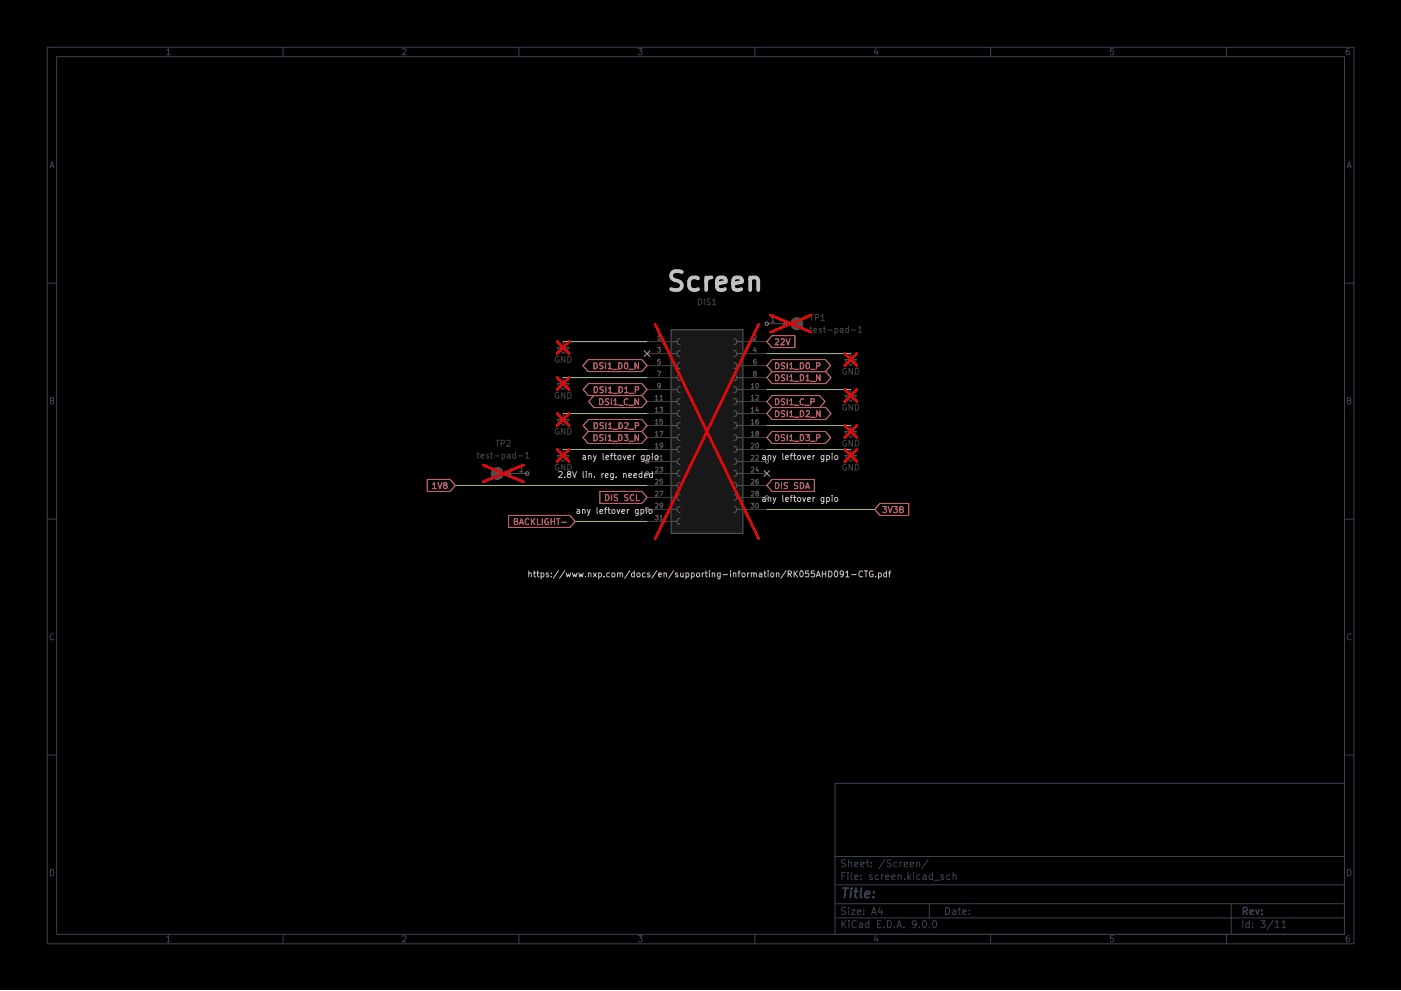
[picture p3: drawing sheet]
(kicad_sch
 (version 20250114)
 (generator "eeschema")
 (generator_version "9.0")
 (paper "A4")
 (lib_symbols
  (symbol "GND_1"
   (power)
   (pin_names
    (offset 0)) (exclude_from_sim no) (in_bom yes) (on_board yes)
   (property "Reference" "#PWR" (at 0 -6.35 0) (effects (font (size 1.27 1.27)) (hide yes)))
   (property "Value" "GND" (at 0 -3.81 0) (effects (font (size 1.27 1.27))))
   (property "Footprint" "" (at 0 0 0) (effects (font (size 1.27 1.27)) (hide yes)))
   (property "Datasheet" "" (at 0 0 0) (effects (font (size 1.27 1.27)) (hide yes)))
   (property "Description" "Power symbol creates a global label with name \"GND\" , ground" (at 0 0 0) (effects (font (size 1.27 1.27)) (hide yes)))
   (symbol "GND_1_0_1"
    (polyline (pts (xy 0 0) (xy 0 -1.27) (xy 1.27 -1.27) (xy 0 -2.54) (xy -1.27 -1.27) (xy 0 -1.27)) (stroke (width 0) (type default)) (fill (type none))))
   (symbol "GND_1_1_1"
    (pin power_in line (at 0 0 270) (length 0) (hide yes) (name "GND" (effects (font (size 1.27 1.27)))) (number "1" (effects (font (size 1.27 1.27))))))
   (embedded_fonts no))
  (symbol "GND_2"
   (power)
   (pin_names
    (offset 0)) (exclude_from_sim no) (in_bom yes) (on_board yes)
   (property "Reference" "#PWR" (at 0 -6.35 0) (effects (font (size 1.27 1.27)) (hide yes)))
   (property "Value" "GND" (at 0 -3.81 0) (effects (font (size 1.27 1.27))))
   (property "Footprint" "" (at 0 0 0) (effects (font (size 1.27 1.27)) (hide yes)))
   (property "Datasheet" "" (at 0 0 0) (effects (font (size 1.27 1.27)) (hide yes)))
   (property "Description" "Power symbol creates a global label with name \"GND\" , ground" (at 0 0 0) (effects (font (size 1.27 1.27)) (hide yes)))
   (symbol "GND_2_0_1"
    (polyline (pts (xy 0 0) (xy 0 -1.27) (xy 1.27 -1.27) (xy 0 -2.54) (xy -1.27 -1.27) (xy 0 -1.27)) (stroke (width 0) (type default)) (fill (type none))))
   (symbol "GND_2_1_1"
    (pin power_in line (at 0 0 270) (length 0) (hide yes) (name "GND" (effects (font (size 1.27 1.27)))) (number "1" (effects (font (size 1.27 1.27))))))
   (embedded_fonts no))
  (symbol "GND_3"
   (power)
   (pin_names
    (offset 0)) (exclude_from_sim no) (in_bom yes) (on_board yes)
   (property "Reference" "#PWR" (at 0 -6.35 0) (effects (font (size 1.27 1.27)) (hide yes)))
   (property "Value" "GND" (at 0 -3.81 0) (effects (font (size 1.27 1.27))))
   (property "Footprint" "" (at 0 0 0) (effects (font (size 1.27 1.27)) (hide yes)))
   (property "Datasheet" "" (at 0 0 0) (effects (font (size 1.27 1.27)) (hide yes)))
   (property "Description" "Power symbol creates a global label with name \"GND\" , ground" (at 0 0 0) (effects (font (size 1.27 1.27)) (hide yes)))
   (symbol "GND_3_0_1"
    (polyline (pts (xy 0 0) (xy 0 -1.27) (xy 1.27 -1.27) (xy 0 -2.54) (xy -1.27 -1.27) (xy 0 -1.27)) (stroke (width 0) (type default)) (fill (type none))))
   (symbol "GND_3_1_1"
    (pin power_in line (at 0 0 270) (length 0) (hide yes) (name "GND" (effects (font (size 1.27 1.27)))) (number "1" (effects (font (size 1.27 1.27))))))
   (embedded_fonts no))
  (symbol "GND_4"
   (power)
   (pin_names
    (offset 0)) (exclude_from_sim no) (in_bom yes) (on_board yes)
   (property "Reference" "#PWR" (at 0 -6.35 0) (effects (font (size 1.27 1.27)) (hide yes)))
   (property "Value" "GND" (at 0 -3.81 0) (effects (font (size 1.27 1.27))))
   (property "Footprint" "" (at 0 0 0) (effects (font (size 1.27 1.27)) (hide yes)))
   (property "Datasheet" "" (at 0 0 0) (effects (font (size 1.27 1.27)) (hide yes)))
   (property "Description" "Power symbol creates a global label with name \"GND\" , ground" (at 0 0 0) (effects (font (size 1.27 1.27)) (hide yes)))
   (symbol "GND_4_0_1"
    (polyline (pts (xy 0 0) (xy 0 -1.27) (xy 1.27 -1.27) (xy 0 -2.54) (xy -1.27 -1.27) (xy 0 -1.27)) (stroke (width 0) (type default)) (fill (type none))))
   (symbol "GND_4_1_1"
    (pin power_in line (at 0 0 270) (length 0) (hide yes) (name "GND" (effects (font (size 1.27 1.27)))) (number "1" (effects (font (size 1.27 1.27))))))
   (embedded_fonts no))
  (symbol "GND_5"
   (power)
   (pin_names
    (offset 0)) (exclude_from_sim no) (in_bom yes) (on_board yes)
   (property "Reference" "#PWR" (at 0 -6.35 0) (effects (font (size 1.27 1.27)) (hide yes)))
   (property "Value" "GND" (at 0 -3.81 0) (effects (font (size 1.27 1.27))))
   (property "Footprint" "" (at 0 0 0) (effects (font (size 1.27 1.27)) (hide yes)))
   (property "Datasheet" "" (at 0 0 0) (effects (font (size 1.27 1.27)) (hide yes)))
   (property "Description" "Power symbol creates a global label with name \"GND\" , ground" (at 0 0 0) (effects (font (size 1.27 1.27)) (hide yes)))
   (symbol "GND_5_0_1"
    (polyline (pts (xy 0 0) (xy 0 -1.27) (xy 1.27 -1.27) (xy 0 -2.54) (xy -1.27 -1.27) (xy 0 -1.27)) (stroke (width 0) (type default)) (fill (type none))))
   (symbol "GND_5_1_1"
    (pin power_in line (at 0 0 270) (length 0) (hide yes) (name "GND" (effects (font (size 1.27 1.27)))) (number "1" (effects (font (size 1.27 1.27))))))
   (embedded_fonts no))
  (symbol "GND_7"
   (power)
   (pin_names
    (offset 0)) (exclude_from_sim no) (in_bom yes) (on_board yes)
   (property "Reference" "#PWR" (at 0 -6.35 0) (effects (font (size 1.27 1.27)) (hide yes)))
   (property "Value" "GND" (at 0 -3.81 0) (effects (font (size 1.27 1.27))))
   (property "Footprint" "" (at 0 0 0) (effects (font (size 1.27 1.27)) (hide yes)))
   (property "Datasheet" "" (at 0 0 0) (effects (font (size 1.27 1.27)) (hide yes)))
   (property "Description" "Power symbol creates a global label with name \"GND\" , ground" (at 0 0 0) (effects (font (size 1.27 1.27)) (hide yes)))
   (symbol "GND_7_0_1"
    (polyline (pts (xy 0 0) (xy 0 -1.27) (xy 1.27 -1.27) (xy 0 -2.54) (xy -1.27 -1.27) (xy 0 -1.27)) (stroke (width 0) (type default)) (fill (type none))))
   (symbol "GND_7_1_1"
    (pin power_in line (at 0 0 270) (length 0) (hide yes) (name "GND" (effects (font (size 1.27 1.27)))) (number "1" (effects (font (size 1.27 1.27))))))
   (embedded_fonts no))
  (symbol "GND_8"
   (power)
   (pin_names
    (offset 0)) (exclude_from_sim no) (in_bom yes) (on_board yes)
   (property "Reference" "#PWR" (at 0 -6.35 0) (effects (font (size 1.27 1.27)) (hide yes)))
   (property "Value" "GND" (at 0 -3.81 0) (effects (font (size 1.27 1.27))))
   (property "Footprint" "" (at 0 0 0) (effects (font (size 1.27 1.27)) (hide yes)))
   (property "Datasheet" "" (at 0 0 0) (effects (font (size 1.27 1.27)) (hide yes)))
   (property "Description" "Power symbol creates a global label with name \"GND\" , ground" (at 0 0 0) (effects (font (size 1.27 1.27)) (hide yes)))
   (symbol "GND_8_0_1"
    (polyline (pts (xy 0 0) (xy 0 -1.27) (xy 1.27 -1.27) (xy 0 -2.54) (xy -1.27 -1.27) (xy 0 -1.27)) (stroke (width 0) (type default)) (fill (type none))))
   (symbol "GND_8_1_1"
    (pin power_in line (at 0 0 270) (length 0) (hide yes) (name "GND" (effects (font (size 1.27 1.27)))) (number "1" (effects (font (size 1.27 1.27))))))
   (embedded_fonts no))
  (symbol "SPIRIT-components:FH72-31S-0.3SHW"
   (pin_names
    (offset 1.016) (hide yes)) (exclude_from_sim no) (in_bom yes) (on_board yes)
   (property "Reference" "J" (at -7.62 21.59 0) (effects (font (size 1.27 1.27)) (justify left bottom)))
   (property "Value" "FH72-31S-0.3SHW" (at -7.62 -25.4 0) (effects (font (size 1.27 1.27)) (justify left bottom)))
   (property "Footprint" "SPIRIT-footprints:HRS_FH72-31S-0.3SHW" (at 0 0 0) (effects (font (size 1.27 1.27)) (justify bottom) (hide yes)))
   (property "Datasheet" "" (at 0 0 0) (effects (font (size 1.27 1.27)) (hide yes)))
   (property "Description" "" (at 0 0 0) (effects (font (size 1.27 1.27)) (hide yes)))
   (property "MF" "Hirose Electric Co Ltd" (at 0 0 0) (effects (font (size 1.27 1.27)) (justify bottom) (hide yes)))
   (property "MAXIMUM_PACKAGE_HEIGHT" "3.04 mm" (at 0 0 0) (effects (font (size 1.27 1.27)) (justify bottom) (hide yes)))
   (property "Package" "None" (at 0 0 0) (effects (font (size 1.27 1.27)) (justify bottom) (hide yes)))
   (property "Price" "None" (at 0 0 0) (effects (font (size 1.27 1.27)) (justify bottom) (hide yes)))
   (property "Check_prices" "https://www.snapeda.com/parts/FH72-31S-0.3SHW/Hirose/view-part/?ref=eda" (at 0 0 0) (effects (font (size 1.27 1.27)) (justify bottom) (hide yes)))
   (property "STANDARD" "Manufacturer Recommendations" (at 0 0 0) (effects (font (size 1.27 1.27)) (justify bottom) (hide yes)))
   (property "PARTREV" "20201105" (at 0 0 0) (effects (font (size 1.27 1.27)) (justify bottom) (hide yes)))
   (property "SnapEDA_Link" "https://www.snapeda.com/parts/FH72-31S-0.3SHW/Hirose/view-part/?ref=snap" (at 0 0 0) (effects (font (size 1.27 1.27)) (justify bottom) (hide yes)))
   (property "MP" "FH72-31S-0.3SHW" (at 0 0 0) (effects (font (size 1.27 1.27)) (justify bottom) (hide yes)))
   (property "Description_1" "\n31 Position FPC Connector Contacts, Top 0.012 (0.30mm) Surface Mount, Right Angle\n" (at 0 0 0) (effects (font (size 1.27 1.27)) (justify bottom) (hide yes)))
   (property "Availability" "In Stock" (at 0 0 0) (effects (font (size 1.27 1.27)) (justify bottom) (hide yes)))
   (property "MANUFACTURER" "Hirose" (at 0 0 0) (effects (font (size 1.27 1.27)) (justify bottom) (hide yes)))
   (symbol "FH72-31S-0.3SHW_0_0"
    (polyline (pts (xy -7.62 17.78) (xy -6.35 17.78)) (stroke (width 0.254) (type default)) (fill (type none)))
    (polyline (pts (xy -7.62 15.24) (xy -6.35 15.24)) (stroke (width 0.254) (type default)) (fill (type none)))
    (polyline (pts (xy -7.62 12.7) (xy -6.35 12.7)) (stroke (width 0.254) (type default)) (fill (type none)))
    (polyline (pts (xy -7.62 10.16) (xy -6.35 10.16)) (stroke (width 0.254) (type default)) (fill (type none)))
    (polyline (pts (xy -7.62 7.62) (xy -6.35 7.62)) (stroke (width 0.254) (type default)) (fill (type none)))
    (polyline (pts (xy -7.62 5.08) (xy -6.35 5.08)) (stroke (width 0.254) (type default)) (fill (type none)))
    (polyline (pts (xy -7.62 2.54) (xy -6.35 2.54)) (stroke (width 0.254) (type default)) (fill (type none)))
    (polyline (pts (xy -7.62 0) (xy -6.35 0)) (stroke (width 0.254) (type default)) (fill (type none)))
    (polyline (pts (xy -7.62 -2.54) (xy -6.35 -2.54)) (stroke (width 0.254) (type default)) (fill (type none)))
    (polyline (pts (xy -7.62 -5.08) (xy -6.35 -5.08)) (stroke (width 0.254) (type default)) (fill (type none)))
    (polyline (pts (xy -7.62 -7.62) (xy -6.35 -7.62)) (stroke (width 0.254) (type default)) (fill (type none)))
    (polyline (pts (xy -7.62 -10.16) (xy -6.35 -10.16)) (stroke (width 0.254) (type default)) (fill (type none)))
    (polyline (pts (xy -7.62 -12.7) (xy -6.35 -12.7)) (stroke (width 0.254) (type default)) (fill (type none)))
    (polyline (pts (xy -7.62 -15.24) (xy -6.35 -15.24)) (stroke (width 0.254) (type default)) (fill (type none)))
    (polyline (pts (xy -7.62 -17.78) (xy -6.35 -17.78)) (stroke (width 0.254) (type default)) (fill (type none)))
    (polyline (pts (xy -7.62 -20.32) (xy -6.35 -20.32)) (stroke (width 0.254) (type default)) (fill (type none)))
    (rectangle (start -7.62 -22.86) (end 7.62 20.32) (stroke (width 0.254) (type default)) (fill (type background)))
    (arc (start -5.715 17.145) (mid -6.3472 17.78) (end -5.715 18.415) (stroke (width 0.254) (type default)) (fill (type none)))
    (arc (start -5.715 14.605) (mid -6.3472 15.24) (end -5.715 15.875) (stroke (width 0.254) (type default)) (fill (type none)))
    (arc (start -5.715 12.065) (mid -6.3472 12.7) (end -5.715 13.335) (stroke (width 0.254) (type default)) (fill (type none)))
    (arc (start -5.715 9.525) (mid -6.3472 10.16) (end -5.715 10.795) (stroke (width 0.254) (type default)) (fill (type none)))
    (arc (start -5.715 6.985) (mid -6.3472 7.62) (end -5.715 8.255) (stroke (width 0.254) (type default)) (fill (type none)))
    (arc (start -5.715 4.445) (mid -6.3472 5.08) (end -5.715 5.715) (stroke (width 0.254) (type default)) (fill (type none)))
    (arc (start -5.715 1.905) (mid -6.3472 2.54) (end -5.715 3.175) (stroke (width 0.254) (type default)) (fill (type none)))
    (arc (start -5.715 -0.635) (mid -6.3472 0) (end -5.715 0.635) (stroke (width 0.254) (type default)) (fill (type none)))
    (arc (start -5.715 -3.175) (mid -6.3472 -2.54) (end -5.715 -1.905) (stroke (width 0.254) (type default)) (fill (type none)))
    (arc (start -5.715 -5.715) (mid -6.3472 -5.08) (end -5.715 -4.445) (stroke (width 0.254) (type default)) (fill (type none)))
    (arc (start -5.715 -8.255) (mid -6.3472 -7.62) (end -5.715 -6.985) (stroke (width 0.254) (type default)) (fill (type none)))
    (arc (start -5.715 -10.795) (mid -6.3472 -10.16) (end -5.715 -9.525) (stroke (width 0.254) (type default)) (fill (type none)))
    (arc (start -5.715 -13.335) (mid -6.3472 -12.7) (end -5.715 -12.065) (stroke (width 0.254) (type default)) (fill (type none)))
    (arc (start -5.715 -15.875) (mid -6.3472 -15.24) (end -5.715 -14.605) (stroke (width 0.254) (type default)) (fill (type none)))
    (arc (start -5.715 -18.415) (mid -6.3472 -17.78) (end -5.715 -17.145) (stroke (width 0.254) (type default)) (fill (type none)))
    (arc (start -5.715 -20.955) (mid -6.3472 -20.32) (end -5.715 -19.685) (stroke (width 0.254) (type default)) (fill (type none)))
    (arc (start 5.715 18.415) (mid 6.347 17.78) (end 5.715 17.145) (stroke (width 0.254) (type default)) (fill (type none)))
    (arc (start 5.715 15.875) (mid 6.347 15.24) (end 5.715 14.605) (stroke (width 0.254) (type default)) (fill (type none)))
    (arc (start 5.715 13.335) (mid 6.347 12.7) (end 5.715 12.065) (stroke (width 0.254) (type default)) (fill (type none)))
    (arc (start 5.715 10.795) (mid 6.347 10.16) (end 5.715 9.525) (stroke (width 0.254) (type default)) (fill (type none)))
    (arc (start 5.715 8.255) (mid 6.347 7.62) (end 5.715 6.985) (stroke (width 0.254) (type default)) (fill (type none)))
    (arc (start 5.715 5.715) (mid 6.347 5.08) (end 5.715 4.445) (stroke (width 0.254) (type default)) (fill (type none)))
    (arc (start 5.715 3.175) (mid 6.347 2.54) (end 5.715 1.905) (stroke (width 0.254) (type default)) (fill (type none)))
    (arc (start 5.715 0.635) (mid 6.347 0) (end 5.715 -0.635) (stroke (width 0.254) (type default)) (fill (type none)))
    (arc (start 5.715 -1.905) (mid 6.347 -2.54) (end 5.715 -3.175) (stroke (width 0.254) (type default)) (fill (type none)))
    (arc (start 5.715 -4.445) (mid 6.347 -5.08) (end 5.715 -5.715) (stroke (width 0.254) (type default)) (fill (type none)))
    (arc (start 5.715 -6.985) (mid 6.347 -7.62) (end 5.715 -8.255) (stroke (width 0.254) (type default)) (fill (type none)))
    (arc (start 5.715 -9.525) (mid 6.347 -10.16) (end 5.715 -10.795) (stroke (width 0.254) (type default)) (fill (type none)))
    (arc (start 5.715 -12.065) (mid 6.347 -12.7) (end 5.715 -13.335) (stroke (width 0.254) (type default)) (fill (type none)))
    (arc (start 5.715 -14.605) (mid 6.347 -15.24) (end 5.715 -15.875) (stroke (width 0.254) (type default)) (fill (type none)))
    (arc (start 5.715 -17.145) (mid 6.347 -17.78) (end 5.715 -18.415) (stroke (width 0.254) (type default)) (fill (type none)))
    (polyline (pts (xy 7.62 17.78) (xy 6.35 17.78)) (stroke (width 0.254) (type default)) (fill (type none)))
    (polyline (pts (xy 7.62 15.24) (xy 6.35 15.24)) (stroke (width 0.254) (type default)) (fill (type none)))
    (polyline (pts (xy 7.62 12.7) (xy 6.35 12.7)) (stroke (width 0.254) (type default)) (fill (type none)))
    (polyline (pts (xy 7.62 10.16) (xy 6.35 10.16)) (stroke (width 0.254) (type default)) (fill (type none)))
    (polyline (pts (xy 7.62 7.62) (xy 6.35 7.62)) (stroke (width 0.254) (type default)) (fill (type none)))
    (polyline (pts (xy 7.62 5.08) (xy 6.35 5.08)) (stroke (width 0.254) (type default)) (fill (type none)))
    (polyline (pts (xy 7.62 2.54) (xy 6.35 2.54)) (stroke (width 0.254) (type default)) (fill (type none)))
    (polyline (pts (xy 7.62 0) (xy 6.35 0)) (stroke (width 0.254) (type default)) (fill (type none)))
    (polyline (pts (xy 7.62 -2.54) (xy 6.35 -2.54)) (stroke (width 0.254) (type default)) (fill (type none)))
    (polyline (pts (xy 7.62 -5.08) (xy 6.35 -5.08)) (stroke (width 0.254) (type default)) (fill (type none)))
    (polyline (pts (xy 7.62 -7.62) (xy 6.35 -7.62)) (stroke (width 0.254) (type default)) (fill (type none)))
    (polyline (pts (xy 7.62 -10.16) (xy 6.35 -10.16)) (stroke (width 0.254) (type default)) (fill (type none)))
    (polyline (pts (xy 7.62 -12.7) (xy 6.35 -12.7)) (stroke (width 0.254) (type default)) (fill (type none)))
    (polyline (pts (xy 7.62 -15.24) (xy 6.35 -15.24)) (stroke (width 0.254) (type default)) (fill (type none)))
    (polyline (pts (xy 7.62 -17.78) (xy 6.35 -17.78)) (stroke (width 0.254) (type default)) (fill (type none)))
    (pin passive line (at -12.7 17.78 0) (length 5.08) (name "1" (effects (font (size 1.016 1.016)))) (number "1" (effects (font (size 1.016 1.016)))))
    (pin passive line (at -12.7 15.24 0) (length 5.08) (name "3" (effects (font (size 1.016 1.016)))) (number "3" (effects (font (size 1.016 1.016)))))
    (pin passive line (at -12.7 12.7 0) (length 5.08) (name "5" (effects (font (size 1.016 1.016)))) (number "5" (effects (font (size 1.016 1.016)))))
    (pin passive line (at -12.7 10.16 0) (length 5.08) (name "7" (effects (font (size 1.016 1.016)))) (number "7" (effects (font (size 1.016 1.016)))))
    (pin passive line (at -12.7 7.62 0) (length 5.08) (name "9" (effects (font (size 1.016 1.016)))) (number "9" (effects (font (size 1.016 1.016)))))
    (pin passive line (at -12.7 5.08 0) (length 5.08) (name "11" (effects (font (size 1.016 1.016)))) (number "11" (effects (font (size 1.016 1.016)))))
    (pin passive line (at -12.7 2.54 0) (length 5.08) (name "13" (effects (font (size 1.016 1.016)))) (number "13" (effects (font (size 1.016 1.016)))))
    (pin passive line (at -12.7 0 0) (length 5.08) (name "15" (effects (font (size 1.016 1.016)))) (number "15" (effects (font (size 1.016 1.016)))))
    (pin passive line (at -12.7 -2.54 0) (length 5.08) (name "17" (effects (font (size 1.016 1.016)))) (number "17" (effects (font (size 1.016 1.016)))))
    (pin passive line (at -12.7 -5.08 0) (length 5.08) (name "19" (effects (font (size 1.016 1.016)))) (number "19" (effects (font (size 1.016 1.016)))))
    (pin passive line (at -12.7 -7.62 0) (length 5.08) (name "21" (effects (font (size 1.016 1.016)))) (number "21" (effects (font (size 1.016 1.016)))))
    (pin passive line (at -12.7 -10.16 0) (length 5.08) (name "23" (effects (font (size 1.016 1.016)))) (number "23" (effects (font (size 1.016 1.016)))))
    (pin passive line (at -12.7 -12.7 0) (length 5.08) (name "25" (effects (font (size 1.016 1.016)))) (number "25" (effects (font (size 1.016 1.016)))))
    (pin passive line (at -12.7 -15.24 0) (length 5.08) (name "27" (effects (font (size 1.016 1.016)))) (number "27" (effects (font (size 1.016 1.016)))))
    (pin passive line (at -12.7 -17.78 0) (length 5.08) (name "29" (effects (font (size 1.016 1.016)))) (number "29" (effects (font (size 1.016 1.016)))))
    (pin passive line (at -12.7 -20.32 0) (length 5.08) (name "31" (effects (font (size 1.016 1.016)))) (number "31" (effects (font (size 1.016 1.016)))))
    (pin passive line (at 12.7 17.78 180) (length 5.08) (name "2" (effects (font (size 1.016 1.016)))) (number "2" (effects (font (size 1.016 1.016)))))
    (pin passive line (at 12.7 15.24 180) (length 5.08) (name "4" (effects (font (size 1.016 1.016)))) (number "4" (effects (font (size 1.016 1.016)))))
    (pin passive line (at 12.7 12.7 180) (length 5.08) (name "6" (effects (font (size 1.016 1.016)))) (number "6" (effects (font (size 1.016 1.016)))))
    (pin passive line (at 12.7 10.16 180) (length 5.08) (name "8" (effects (font (size 1.016 1.016)))) (number "8" (effects (font (size 1.016 1.016)))))
    (pin passive line (at 12.7 7.62 180) (length 5.08) (name "10" (effects (font (size 1.016 1.016)))) (number "10" (effects (font (size 1.016 1.016)))))
    (pin passive line (at 12.7 5.08 180) (length 5.08) (name "12" (effects (font (size 1.016 1.016)))) (number "12" (effects (font (size 1.016 1.016)))))
    (pin passive line (at 12.7 2.54 180) (length 5.08) (name "14" (effects (font (size 1.016 1.016)))) (number "14" (effects (font (size 1.016 1.016)))))
    (pin passive line (at 12.7 0 180) (length 5.08) (name "16" (effects (font (size 1.016 1.016)))) (number "16" (effects (font (size 1.016 1.016)))))
    (pin passive line (at 12.7 -2.54 180) (length 5.08) (name "18" (effects (font (size 1.016 1.016)))) (number "18" (effects (font (size 1.016 1.016)))))
    (pin passive line (at 12.7 -5.08 180) (length 5.08) (name "20" (effects (font (size 1.016 1.016)))) (number "20" (effects (font (size 1.016 1.016)))))
    (pin passive line (at 12.7 -7.62 180) (length 5.08) (name "22" (effects (font (size 1.016 1.016)))) (number "22" (effects (font (size 1.016 1.016)))))
    (pin passive line (at 12.7 -10.16 180) (length 5.08) (name "24" (effects (font (size 1.016 1.016)))) (number "24" (effects (font (size 1.016 1.016)))))
    (pin passive line (at 12.7 -12.7 180) (length 5.08) (name "26" (effects (font (size 1.016 1.016)))) (number "26" (effects (font (size 1.016 1.016)))))
    (pin passive line (at 12.7 -15.24 180) (length 5.08) (name "28" (effects (font (size 1.016 1.016)))) (number "28" (effects (font (size 1.016 1.016)))))
    (pin passive line (at 12.7 -17.78 180) (length 5.08) (name "30" (effects (font (size 1.016 1.016)))) (number "30" (effects (font (size 1.016 1.016))))))
   (embedded_fonts no))
  (symbol "SPIRIT-components:test-pad-1" (exclude_from_sim no) (in_bom yes) (on_board yes)
   (property "Reference" "TP" (at 0 1.27 0) (effects (font (size 1.27 1.27))))
   (property "Value" "test-pad-1" (at 0 3.81 0) (effects (font (size 1.27 1.27))))
   (property "Footprint" "SPIRIT-footprints:test-pad-1" (at 0 0 0) (effects (font (size 1.27 1.27)) (hide yes)))
   (property "Datasheet" "" (at 0 0 0) (effects (font (size 1.27 1.27)) (hide yes)))
   (property "Description" "" (at 0 0 0) (effects (font (size 1.27 1.27)) (hide yes)))
   (symbol "test-pad-1_0_1"
    (polyline (pts (xy 0 -1.27) (xy -3.81 -1.27)) (stroke (width 0) (type default)) (fill (type none)))
    (circle (center 0 -1.27) (radius 1.27) (stroke (width 0) (type default)) (fill (type outline))))
   (symbol "test-pad-1_1_1"
    (pin passive line (at -6.35 -1.27 0) (length 2.54) (name "A" (effects (font (size 1.27 1.27)))) (number "1" (effects (font (size 1.27 1.27))))))
   (embedded_fonts no))
  (symbol "power:GND"
   (power)
   (pin_names
    (offset 0)) (exclude_from_sim no) (in_bom yes) (on_board yes)
   (property "Reference" "#PWR" (at 0 -6.35 0) (effects (font (size 1.27 1.27)) (hide yes)))
   (property "Value" "GND" (at 0 -3.81 0) (effects (font (size 1.27 1.27))))
   (property "Footprint" "" (at 0 0 0) (effects (font (size 1.27 1.27)) (hide yes)))
   (property "Datasheet" "" (at 0 0 0) (effects (font (size 1.27 1.27)) (hide yes)))
   (property "Description" "Power symbol creates a global label with name \"GND\" , ground" (at 0 0 0) (effects (font (size 1.27 1.27)) (hide yes)))
   (symbol "GND_0_1"
    (polyline (pts (xy 0 0) (xy 0 -1.27) (xy 1.27 -1.27) (xy 0 -2.54) (xy -1.27 -1.27) (xy 0 -1.27)) (stroke (width 0) (type default)) (fill (type none))))
   (symbol "GND_1_1"
    (pin power_in line (at 0 0 270) (length 0) (hide yes) (name "GND" (effects (font (size 1.27 1.27)))) (number "1" (effects (font (size 1.27 1.27))))))
   (embedded_fonts no)))
 (text "any leftover gpio"
  (exclude_from_sim no)
  (at 121.92 109.22 0)
  (effects (font (size 1.27 1.27)) (justify left bottom)))
 (text "Screen\n"
  (exclude_from_sim no)
  (at 140.97 62.23 0)
  (effects (font (size 4 4) (thickness 0.8)
    (bold yes)) (justify left bottom)))
 (text "any leftover gpio"
  (exclude_from_sim no)
  (at 161.29 97.79 0)
  (effects (font (size 1.27 1.27)) (justify left bottom)))
 (text "any leftover gpio"
  (exclude_from_sim no)
  (at 161.29 106.68 0)
  (effects (font (size 1.27 1.27)) (justify left bottom)))
 (text "any leftover gpio"
  (exclude_from_sim no)
  (at 123.19 97.79 0)
  (effects (font (size 1.27 1.27)) (justify left bottom)))
 (text "https://www.nxp.com/docs/en/supporting-information/RK055AHD091-CTG.pdf"
  (exclude_from_sim no)
  (at 150.368 121.92 0)
  (effects (font (size 1.27 1.27))
   (href "https://www.nxp.com/docs/en/supporting-information/RK055AHD091-CTG.pdf")))
 (text "2.8V lin. reg. needed"
  (exclude_from_sim no)
  (at 118.11 101.6 0)
  (effects (font (size 1.27 1.27)) (justify left bottom)))
 (no_connect
  (at 162.56 100.33))
 (no_connect
  (at 137.16 74.93))
 (wire
  (pts (xy 119.38 95.25) (xy 137.16 95.25))
  (stroke (width 0) (type default)))
 (wire
  (pts (xy 119.38 80.01) (xy 137.16 80.01))
  (stroke (width 0) (type default)))
 (wire
  (pts (xy 162.56 90.17) (xy 180.34 90.17))
  (stroke (width 0) (type default)))
 (wire
  (pts (xy 162.56 74.93) (xy 180.34 74.93))
  (stroke (width 0) (type default)))
 (wire
  (pts (xy 96.52 102.87) (xy 137.16 102.87))
  (stroke (width 0) (type default)))
 (wire
  (pts (xy 162.56 82.55) (xy 180.34 82.55))
  (stroke (width 0) (type default)))
 (wire
  (pts (xy 119.38 87.63) (xy 137.16 87.63))
  (stroke (width 0) (type default)))
 (wire
  (pts (xy 162.56 95.25) (xy 180.34 95.25))
  (stroke (width 0) (type default)))
 (wire
  (pts (xy 119.38 72.39) (xy 137.16 72.39))
  (stroke (width 0) (type default)))
 (wire
  (pts (xy 121.92 110.49) (xy 137.16 110.49))
  (stroke (width 0) (type default)))
 (wire
  (pts (xy 162.56 107.95) (xy 185.42 107.95))
  (stroke (width 0) (type default)))
 (global_label "DSI1_D0_P"
  (shape bidirectional)
  (at 162.56 77.47 0)
  (fields_autoplaced yes)
  (effects (font (size 1.27 1.27)) (justify left))
  (property "Intersheetrefs" "${INTERSHEET_REFS}" (at 174.9517 77.3906 0) (effects (font (size 1.27 1.27)) (justify left) (hide yes))))
 (global_label "DSI1_D1_N"
  (shape bidirectional)
  (at 162.56 80.01 0)
  (fields_autoplaced yes)
  (effects (font (size 1.27 1.27)) (justify left))
  (property "Intersheetrefs" "${INTERSHEET_REFS}" (at 175.0121 79.9306 0) (effects (font (size 1.27 1.27)) (justify left) (hide yes))))
 (global_label "DIS SDA"
  (shape input)
  (at 162.56 102.87 0)
  (fields_autoplaced yes)
  (effects (font (size 1.27 1.27)) (justify left))
  (property "Intersheetrefs" "${INTERSHEET_REFS}" (at 172.5931 102.7906 0) (effects (font (size 1.27 1.27)) (justify left) (hide yes))))
 (global_label "DSI1_C_N"
  (shape bidirectional)
  (at 137.16 85.09 180)
  (fields_autoplaced yes)
  (effects (font (size 1.27 1.27)) (justify right))
  (property "Intersheetrefs" "${INTERSHEET_REFS}" (at 125.9174 85.1694 0) (effects (font (size 1.27 1.27)) (justify right) (hide yes))))
 (global_label "1V8"
  (shape input)
  (at 96.52 102.87 180)
  (fields_autoplaced yes)
  (effects (font (size 1.27 1.27)) (justify right))
  (property "Intersheetrefs" "${INTERSHEET_REFS}" (at 90.0272 102.87 0) (effects (font (size 1.27 1.27)) (justify right) (hide yes))))
 (global_label "3V3B"
  (shape input)
  (at 185.42 107.95 0)
  (fields_autoplaced yes)
  (effects (font (size 1.27 1.27)) (justify left))
  (property "Intersheetrefs" "${INTERSHEET_REFS}" (at 193.1828 107.95 0) (effects (font (size 1.27 1.27)) (justify left) (hide yes))))
 (global_label "DSI1_D2_P"
  (shape bidirectional)
  (at 137.16 90.17 180)
  (fields_autoplaced yes)
  (effects (font (size 1.27 1.27)) (justify right))
  (property "Intersheetrefs" "${INTERSHEET_REFS}" (at 124.7683 90.2494 0) (effects (font (size 1.27 1.27)) (justify right) (hide yes))))
 (global_label "DSI1_D3_P"
  (shape bidirectional)
  (at 162.56 92.71 0)
  (fields_autoplaced yes)
  (effects (font (size 1.27 1.27)) (justify left))
  (property "Intersheetrefs" "${INTERSHEET_REFS}" (at 174.9517 92.7894 0) (effects (font (size 1.27 1.27)) (justify left) (hide yes))))
 (global_label "DIS SCL"
  (shape input)
  (at 137.16 105.41 180)
  (fields_autoplaced yes)
  (effects (font (size 1.27 1.27)) (justify right))
  (property "Intersheetrefs" "${INTERSHEET_REFS}" (at 127.1874 105.4894 0) (effects (font (size 1.27 1.27)) (justify right) (hide yes))))
 (global_label "DSI1_D3_N"
  (shape bidirectional)
  (at 137.16 92.71 180)
  (fields_autoplaced yes)
  (effects (font (size 1.27 1.27)) (justify right))
  (property "Intersheetrefs" "${INTERSHEET_REFS}" (at 124.7079 92.6306 0) (effects (font (size 1.27 1.27)) (justify right) (hide yes))))
 (global_label "DSI1_C_P"
  (shape bidirectional)
  (at 162.56 85.09 0)
  (fields_autoplaced yes)
  (effects (font (size 1.27 1.27)) (justify left))
  (property "Intersheetrefs" "${INTERSHEET_REFS}" (at 173.7421 85.0106 0) (effects (font (size 1.27 1.27)) (justify left) (hide yes))))
 (global_label "DSI1_D1_P"
  (shape bidirectional)
  (at 137.16 82.55 180)
  (fields_autoplaced yes)
  (effects (font (size 1.27 1.27)) (justify right))
  (property "Intersheetrefs" "${INTERSHEET_REFS}" (at 124.7683 82.6294 0) (effects (font (size 1.27 1.27)) (justify right) (hide yes))))
 (global_label "DSI1_D0_N"
  (shape bidirectional)
  (at 137.16 77.47 180)
  (fields_autoplaced yes)
  (effects (font (size 1.27 1.27)) (justify right))
  (property "Intersheetrefs" "${INTERSHEET_REFS}" (at 124.7079 77.5494 0) (effects (font (size 1.27 1.27)) (justify right) (hide yes))))
 (global_label "22V"
  (shape input)
  (at 162.56 72.39 0)
  (fields_autoplaced yes)
  (effects (font (size 1.27 1.27)) (justify left))
  (property "Intersheetrefs" "${INTERSHEET_REFS}" (at 169.0528 72.39 0) (effects (font (size 1.27 1.27)) (justify left) (hide yes))))
 (global_label "BACKLIGHT-"
  (shape input)
  (at 121.92 110.49 180)
  (fields_autoplaced yes)
  (effects (font (size 1.27 1.27)) (justify right))
  (property "Intersheetrefs" "${INTERSHEET_REFS}" (at 107.2628 110.49 0) (effects (font (size 1.27 1.27)) (justify right) (hide yes))))
 (global_label "DSI1_D2_N"
  (shape bidirectional)
  (at 162.56 87.63 0)
  (fields_autoplaced yes)
  (effects (font (size 1.27 1.27)) (justify left))
  (property "Intersheetrefs" "${INTERSHEET_REFS}" (at 175.0121 87.5506 0) (effects (font (size 1.27 1.27)) (justify left) (hide yes))))
 (symbol
  (lib_id "SPIRIT-components:test-pad-1")
  (at 105.41 101.6 180)
  (unit 1)
  (exclude_from_sim no)
  (in_bom yes)
  (on_board yes)
  (dnp yes)
  (fields_autoplaced yes)
  (property "Reference" "TP2" (at 106.68 93.98 0) (effects (font (size 1.27 1.27))))
  (property "Value" "test-pad-1" (at 106.68 96.52 0) (effects (font (size 1.27 1.27))))
  (property "Footprint" "SPIRIT-footprints:test-pad-1" (at 105.41 101.6 0) (effects (font (size 1.27 1.27)) (hide yes)))
  (property "Datasheet" "" (at 105.41 101.6 0) (effects (font (size 1.27 1.27)) (hide yes)))
  (property "Description" "" (at 105.41 101.6 0) (effects (font (size 1.27 1.27)) (hide yes)))
  (pin "1"))
 (symbol
  (lib_name "GND_2")
  (lib_id "power:GND")
  (at 119.38 95.25 0)
  (unit 1)
  (exclude_from_sim no)
  (in_bom yes)
  (on_board yes)
  (dnp yes)
  (property "Reference" "#PWR060" (at 119.38 101.6 0) (effects (font (size 1.27 1.27)) (hide yes)))
  (property "Value" "GND" (at 119.38 99.06 0) (effects (font (size 1.27 1.27))))
  (property "Footprint" "" (at 119.38 95.25 0) (effects (font (size 1.27 1.27)) (hide yes)))
  (property "Datasheet" "" (at 119.38 95.25 0) (effects (font (size 1.27 1.27)) (hide yes)))
  (property "Description" "" (at 119.38 95.25 0) (effects (font (size 1.27 1.27)) (hide yes)))
  (pin "1"))
 (symbol
  (lib_name "GND_8")
  (lib_id "power:GND")
  (at 119.38 72.39 0)
  (unit 1)
  (exclude_from_sim no)
  (in_bom yes)
  (on_board yes)
  (dnp yes)
  (property "Reference" "#PWR054" (at 119.38 78.74 0) (effects (font (size 1.27 1.27)) (hide yes)))
  (property "Value" "GND" (at 119.38 76.2 0) (effects (font (size 1.27 1.27))))
  (property "Footprint" "" (at 119.38 72.39 0) (effects (font (size 1.27 1.27)) (hide yes)))
  (property "Datasheet" "" (at 119.38 72.39 0) (effects (font (size 1.27 1.27)) (hide yes)))
  (property "Description" "" (at 119.38 72.39 0) (effects (font (size 1.27 1.27)) (hide yes)))
  (pin "1"))
 (symbol
  (lib_id "power:GND")
  (at 180.34 90.17 0)
  (unit 1)
  (exclude_from_sim no)
  (in_bom yes)
  (on_board yes)
  (dnp yes)
  (property "Reference" "#PWR059" (at 180.34 96.52 0) (effects (font (size 1.27 1.27)) (hide yes)))
  (property "Value" "GND" (at 180.34 93.98 0) (effects (font (size 1.27 1.27))))
  (property "Footprint" "" (at 180.34 90.17 0) (effects (font (size 1.27 1.27)) (hide yes)))
  (property "Datasheet" "" (at 180.34 90.17 0) (effects (font (size 1.27 1.27)) (hide yes)))
  (property "Description" "" (at 180.34 90.17 0) (effects (font (size 1.27 1.27)) (hide yes)))
  (pin "1"))
 (symbol
  (lib_name "GND_5")
  (lib_id "power:GND")
  (at 180.34 95.25 0)
  (unit 1)
  (exclude_from_sim no)
  (in_bom yes)
  (on_board yes)
  (dnp yes)
  (property "Reference" "#PWR061" (at 180.34 101.6 0) (effects (font (size 1.27 1.27)) (hide yes)))
  (property "Value" "GND" (at 180.34 99.06 0) (effects (font (size 1.27 1.27))))
  (property "Footprint" "" (at 180.34 95.25 0) (effects (font (size 1.27 1.27)) (hide yes)))
  (property "Datasheet" "" (at 180.34 95.25 0) (effects (font (size 1.27 1.27)) (hide yes)))
  (property "Description" "" (at 180.34 95.25 0) (effects (font (size 1.27 1.27)) (hide yes)))
  (pin "1"))
 (symbol
  (lib_id "SPIRIT-components:test-pad-1")
  (at 168.91 67.31 0)
  (unit 1)
  (exclude_from_sim no)
  (in_bom yes)
  (on_board yes)
  (dnp yes)
  (fields_autoplaced yes)
  (property "Reference" "TP1" (at 171.45 67.3099 0) (effects (font (size 1.27 1.27)) (justify left)))
  (property "Value" "test-pad-1" (at 171.45 69.8499 0) (effects (font (size 1.27 1.27)) (justify left)))
  (property "Footprint" "SPIRIT-footprints:test-pad-1" (at 168.91 67.31 0) (effects (font (size 1.27 1.27)) (hide yes)))
  (property "Datasheet" "" (at 168.91 67.31 0) (effects (font (size 1.27 1.27)) (hide yes)))
  (property "Description" "" (at 168.91 67.31 0) (effects (font (size 1.27 1.27)) (hide yes)))
  (pin "1"))
 (symbol
  (lib_name "GND_4")
  (lib_id "power:GND")
  (at 119.38 87.63 0)
  (unit 1)
  (exclude_from_sim no)
  (in_bom yes)
  (on_board yes)
  (dnp yes)
  (property "Reference" "#PWR058" (at 119.38 93.98 0) (effects (font (size 1.27 1.27)) (hide yes)))
  (property "Value" "GND" (at 119.38 91.44 0) (effects (font (size 1.27 1.27))))
  (property "Footprint" "" (at 119.38 87.63 0) (effects (font (size 1.27 1.27)) (hide yes)))
  (property "Datasheet" "" (at 119.38 87.63 0) (effects (font (size 1.27 1.27)) (hide yes)))
  (property "Description" "" (at 119.38 87.63 0) (effects (font (size 1.27 1.27)) (hide yes)))
  (pin "1"))
 (symbol
  (lib_name "GND_1")
  (lib_id "power:GND")
  (at 119.38 80.01 0)
  (unit 1)
  (exclude_from_sim no)
  (in_bom yes)
  (on_board yes)
  (dnp yes)
  (property "Reference" "#PWR056" (at 119.38 86.36 0) (effects (font (size 1.27 1.27)) (hide yes)))
  (property "Value" "GND" (at 119.38 83.82 0) (effects (font (size 1.27 1.27))))
  (property "Footprint" "" (at 119.38 80.01 0) (effects (font (size 1.27 1.27)) (hide yes)))
  (property "Datasheet" "" (at 119.38 80.01 0) (effects (font (size 1.27 1.27)) (hide yes)))
  (property "Description" "" (at 119.38 80.01 0) (effects (font (size 1.27 1.27)) (hide yes)))
  (pin "1"))
 (symbol
  (lib_name "GND_3")
  (lib_id "power:GND")
  (at 180.34 74.93 0)
  (unit 1)
  (exclude_from_sim no)
  (in_bom yes)
  (on_board yes)
  (dnp yes)
  (property "Reference" "#PWR055" (at 180.34 81.28 0) (effects (font (size 1.27 1.27)) (hide yes)))
  (property "Value" "GND" (at 180.34 78.74 0) (effects (font (size 1.27 1.27))))
  (property "Footprint" "" (at 180.34 74.93 0) (effects (font (size 1.27 1.27)) (hide yes)))
  (property "Datasheet" "" (at 180.34 74.93 0) (effects (font (size 1.27 1.27)) (hide yes)))
  (property "Description" "" (at 180.34 74.93 0) (effects (font (size 1.27 1.27)) (hide yes)))
  (pin "1"))
 (symbol
  (lib_id "SPIRIT-components:FH72-31S-0.3SHW")
  (at 149.86 90.17 0)
  (unit 1)
  (exclude_from_sim no)
  (in_bom yes)
  (on_board yes)
  (dnp yes)
  (fields_autoplaced yes)
  (property "Reference" "DIS1" (at 149.86 64.008 0) (effects (font (size 1.27 1.27))))
  (property "Value" "FH72-31S-0.3SHW" (at 149.86 66.548 0) (effects (font (size 1.27 1.27)) (hide yes)))
  (property "Footprint" "SPIRIT-footprints:HRS_FH72-31S-0.3SHW" (at 149.86 90.17 0) (effects (font (size 1.27 1.27)) (justify bottom) (hide yes)))
  (property "Datasheet" "" (at 149.86 90.17 0) (effects (font (size 1.27 1.27)) (hide yes)))
  (property "Description" "31 Position FPC Connector Contacts, Top 0.012 (0.30mm) Surface Mount, Right Angle" (at 149.86 90.17 0) (effects (font (size 1.27 1.27)) (justify bottom) (hide yes)))
  (property "MF" "Hirose Electric Co Ltd" (at 149.86 90.17 0) (effects (font (size 1.27 1.27)) (justify bottom) (hide yes)))
  (property "MAXIMUM_PACKAGE_HEIGHT" "3.04 mm" (at 149.86 90.17 0) (effects (font (size 1.27 1.27)) (justify bottom) (hide yes)))
  (property "Package" "None" (at 149.86 90.17 0) (effects (font (size 1.27 1.27)) (justify bottom) (hide yes)))
  (property "Price" "None" (at 149.86 90.17 0) (effects (font (size 1.27 1.27)) (justify bottom) (hide yes)))
  (property "Check_prices" "https://www.snapeda.com/parts/FH72-31S-0.3SHW/Hirose/view-part/?ref=eda" (at 149.86 90.17 0) (effects (font (size 1.27 1.27)) (justify bottom) (hide yes)))
  (property "STANDARD" "Manufacturer Recommendations" (at 149.86 90.17 0) (effects (font (size 1.27 1.27)) (justify bottom) (hide yes)))
  (property "PARTREV" "20201105" (at 149.86 90.17 0) (effects (font (size 1.27 1.27)) (justify bottom) (hide yes)))
  (property "SnapEDA_Link" "https://www.snapeda.com/parts/FH72-31S-0.3SHW/Hirose/view-part/?ref=snap" (at 149.86 90.17 0) (effects (font (size 1.27 1.27)) (justify bottom) (hide yes)))
  (property "MP" "FH72-31S-0.3SHW" (at 149.86 90.17 0) (effects (font (size 1.27 1.27)) (justify bottom) (hide yes)))
  (property "Availability" "In Stock" (at 149.86 90.17 0) (effects (font (size 1.27 1.27)) (justify bottom) (hide yes)))
  (property "MANUFACTURER" "Hirose" (at 149.86 90.17 0) (effects (font (size 1.27 1.27)) (justify bottom) (hide yes)))
  (pin "1")
  (pin "10")
  (pin "11")
  (pin "12")
  (pin "13")
  (pin "14")
  (pin "15")
  (pin "16")
  (pin "17")
  (pin "18")
  (pin "19")
  (pin "2")
  (pin "20")
  (pin "21")
  (pin "22")
  (pin "23")
  (pin "24")
  (pin "25")
  (pin "26")
  (pin "27")
  (pin "28")
  (pin "29")
  (pin "3")
  (pin "30")
  (pin "31")
  (pin "4")
  (pin "5")
  (pin "6")
  (pin "7")
  (pin "8")
  (pin "9"))
 (symbol
  (lib_name "GND_7")
  (lib_id "power:GND")
  (at 180.34 82.55 0)
  (unit 1)
  (exclude_from_sim no)
  (in_bom yes)
  (on_board yes)
  (dnp yes)
  (property "Reference" "#PWR057" (at 180.34 88.9 0) (effects (font (size 1.27 1.27)) (hide yes)))
  (property "Value" "GND" (at 180.34 86.36 0) (effects (font (size 1.27 1.27))))
  (property "Footprint" "" (at 180.34 82.55 0) (effects (font (size 1.27 1.27)) (hide yes)))
  (property "Datasheet" "" (at 180.34 82.55 0) (effects (font (size 1.27 1.27)) (hide yes)))
  (property "Description" "" (at 180.34 82.55 0) (effects (font (size 1.27 1.27)) (hide yes)))
  (pin "1")))
